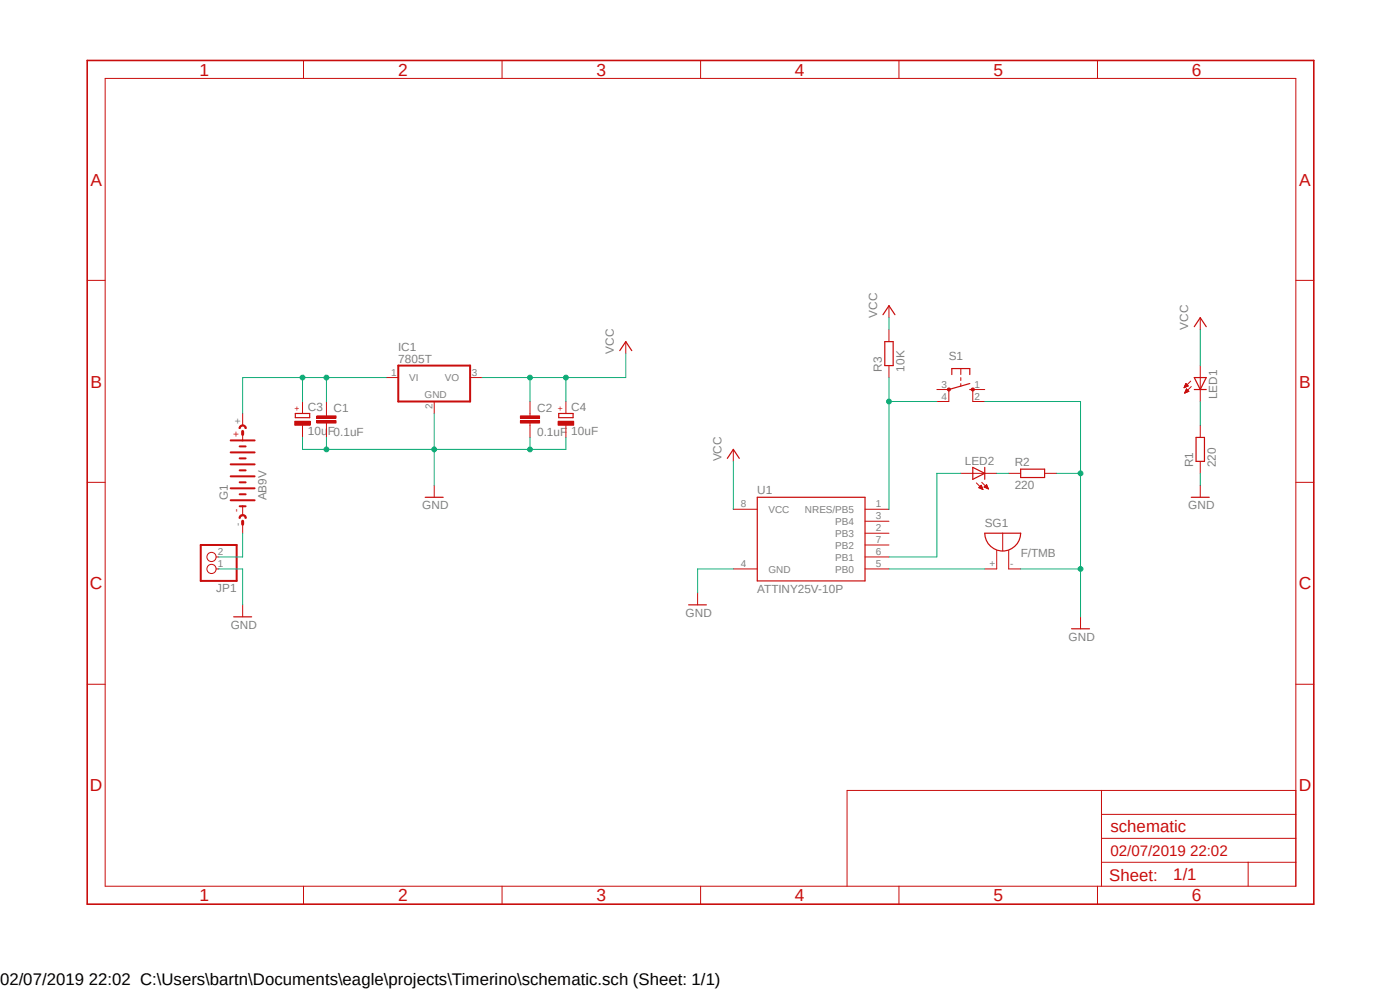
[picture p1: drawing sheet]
<svg xmlns="http://www.w3.org/2000/svg" width="297mm" height="210mm" viewBox="0 0 297 210" stroke-linecap="round" stroke-linejoin="round" font-family="sans-serif">
<path d="M17.9 12.5l261.2 179.9M279.1 12.5l-261.2 179.9" fill="none" stroke="#fff" stroke-width=".21"/>
<path d="M131.5 74.4l1.3-1.9 1.2 1.9M206.4 99.1l2.5 1.3-2.5 1.3zM208.9 99.1v2.6M253.4 80.1h2.5l-1.3 2.5zM253.4 82.6h2.5M160.7 105.5h22.8v17.7h-22.8zM208.9 113.1h7.6a3.8 3.8 0 0 1-3.8 3.8 3.8 3.8 0 0 1-3.8-3.8zM49.6 130.9h3.8" fill="none" stroke="#c90d0c" stroke-width=".25"/>
<g fill="none" stroke="#c90d0c" stroke-width=".21">
<path d="M132.8 72.5v2.5M254.6 77.6v7.6M51.5 92.2v1.2M251.2 82.2h.2M251.2 82.1h.4M251.3 82h.5M251.3 81.9h.7M251.3 83.3h.2M251.4 81.8h.6M251.4 83.2h.3M251.4 81.7h.5M251.4 83.1h.5"/>
<path d="M251.5 81.6h.3M251.5 83.1h.6M251.5 81.5h.3M251.5 83h.7M251.5 81.4h.2M251.5 82.9h.6M251.6 81.4l.5 .5-.9 .4zM251.6 82.8h.4M251.6 82.7h.3M251.7 82.6h.1M251.7 82.5l.5 .5-.9 .4zM252.6 80.9l-1.4 1.4"/>
<path d="M252.7 82l-1.4 1.4M45.8 118.2h.6M51.5 107.4v1.9M155.6 108h5.1M183.5 118.2h5.1M183.5 115.6h5.1M183.5 113.1h5.1M183.5 110.6h5.1M183.5 108h5.1M203.8 100.4h7.7M207.1 102.4l1.4 1.4M207.7 103.4h.7"/>
<path d="M207.7 103.5h.7M207.8 103.3h.5M207.9 103.2h.4M207.9 103.6h.5M208 103.1h.2M208.1 103h.1M208.2 103l-.6 .5 .9 .3M208.2 103l.3 .8M208.2 103.7h.2M208.2 103h.1M208.3 102.3l1.4 1.4M208.4 103.8h.1"/>
<path d="M208.8 103.3h.7M208.8 103.3l.9 .4M208.8 103.3l.5-.5 .4 .9M208.9 103.2h.6M209 103.4h.5M209 103.1h.4M209.1 103h.3M209.2 103.5h.4M209.2 103h.1M209.3 102.9h.1M209.4 103.6h.2M209.6 103.7h.1"/>
<path d="M211.5 116.8v3.9h-2.6M212.7 113.1v3.8M214 116.8v3.9h2.5M45.8 120.7h.6M51.5 128.3v2.6M155.6 120.7h5.1M183.5 120.7h5.1"/>
<circle cx="44.9" cy="118.2" r=".98"/>
<circle cx="44.9" cy="120.7" r=".98"/>
</g>
<g fill="none" stroke="#c90d0c" stroke-width=".42">
<path d="M48.9 93.4h5.1M48.9 98.5h5.1M48.9 96h5.1M50.8 99.8h1.3M50.8 97.2h1.3M50.8 94.7h1.3M42.6 115.6h7.6v7.6h-7.6zM48.9 106.1h5.1M48.9 103.6h5.1M48.9 101h5.1M50.8 107.4h1.3M50.8 104.9h1.3"/>
<path d="M50.8 102.3h1.3"/>
</g>
<path d="M50.8 90.5a.76 .76 0 0 1 .9-.4 .76 .76 0 0 1 .5 .8h-.2a.51 .51 0 0 0-.5-.5 .51 .51 0 0 0-.5 .5h-.3z" fill-rule="evenodd" fill="#c90d0c"/>
<path d="M50.8 90.5a.76 .76 0 0 1 .9-.4 .76 .76 0 0 1 .5 .8h-.2a.51 .51 0 0 0-.5-.5 .51 .51 0 0 0-.5 .5h-.3z" fill="none" stroke="#c90d0c" stroke-width=".21"/>
<path d="M50.8 109.5a.77 .77 0 0 1 .9-.3 .77 .77 0 0 1 .5 .7h-.2a.51 .51 0 0 0-.5-.5 .51 .51 0 0 0-.5 .5h-.3z" fill-rule="evenodd" fill="#c90d0c"/>
<path d="M188.6 64.9v2.5M51.5 87.7v2.6M69.3 87.7v.5M69.3 89.7v.6M82 80.1h2.5M92.1 85.2v2.5M99.7 80.1h2.6M50.8 109.5a.77 .77 0 0 1 .9-.3 .77 .77 0 0 1 .5 .7h-.2a.51 .51 0 0 0-.5-.5 .51 .51 0 0 0-.5 .5h-.3zM51.5 110.6v2.5M148 125.8v2.5M229.2 130.9v2.5" fill="none" stroke="#c90d0c" stroke-width=".21"/>
<path d="M51.5 91.5v.7M51.5 110.6v.6" fill="none" stroke="#c90d0c" stroke-width=".64"/>
<path d="M187.3 66.8l1.3-1.9 1.3 1.9M146.1 128.3h3.8M227.3 133.4h3.8" fill="none" stroke="#c90d0c" stroke-width=".25"/>
<path d="M84.5 77.6h15.2v7.6h-15.2z" fill="none" stroke="#c90d0c" stroke-width=".42"/>
<path d="M67.2 89.2h4.1v.5h-4.1z" fill-rule="evenodd" fill="#c90d0c"/>
<path d="M67.2 89.2h4.1v.5h-4.1z" fill="none" stroke="#c90d0c" stroke-width=".21"/>
<path d="M67.2 88.2h4.1v.5h-4.1z" fill-rule="evenodd" fill="#c90d0c"/>
<path d="M67.2 88.2h4.1v.5h-4.1zM69.3 85.2v2.5M69.3 90.3v2.5M112.4 87.7v.5M112.4 89.7v.6" fill="none" stroke="#c90d0c" stroke-width=".21"/>
<path d="M110.4 89.2h4.1v.5h-4.1z" fill-rule="evenodd" fill="#c90d0c"/>
<path d="M110.4 89.2h4.1v.5h-4.1z" fill="none" stroke="#c90d0c" stroke-width=".21"/>
<path d="M110.4 88.2h4.1v.5h-4.1z" fill-rule="evenodd" fill="#c90d0c"/>
<path d="M110.4 88.2h4.1v.5h-4.1zM112.4 85.2v2.5M112.4 90.3v2.5" fill="none" stroke="#c90d0c" stroke-width=".21"/>
<path d="M62.7 87.7h3v.9h-3z" fill="none" stroke="#c90d0c" stroke-width=".25"/>
<path d="M62.5 89.4h3.3v.8h-3.3z" fill-rule="evenodd" fill="#c90d0c"/>
<path d="M62.5 89.4h3.3v.8h-3.3zM64.2 85.2v2.5M64.2 90.3v2.5" fill="none" stroke="#c90d0c" stroke-width=".21"/>
<path d="M118.5 87.7h3.1v.9h-3.1z" fill="none" stroke="#c90d0c" stroke-width=".25"/>
<path d="M118.4 89.4h3.3v.8h-3.3z" fill-rule="evenodd" fill="#c90d0c"/>
<g fill="none" stroke="#c90d0c" stroke-width=".21">
<path d="M188.6 69.9v2.6M188.6 77.6v2.5M203.8 78.2v1.3M254.6 67.4v2.5M118.4 89.4h3.3v.8h-3.3zM120.1 85.2v2.5M120.1 90.3v2.5M201.3 82.6v2.6M203.8 80.1v.6M203.8 81.4v.6M206.4 82.6v2.6M254.6 90.3v2.5"/>
<path d="M254.6 97.9v2.5M214 100.4h2.5M221.6 100.4h2.6M254.6 103v2.5"/>
</g>
<path d="M187.7 72.5h1.8v5.1h-1.8zM201.9 79.5v-1.3h3.8v1.3M253.4 69.3l1.2-1.9 1.3 1.9M205.7 82.6h.7M205.7 81.4l-4.4 1.2M216.5 99.5h5.1v1.8h-5.1zM253.7 92.8h1.8v5.1h-1.8zM252.7 105.5h3.8" fill="none" stroke="#c90d0c" stroke-width=".25"/>
<path d="M201.1 82.4h.4v.4l-.2 .2-.2-.2-.1-.2z" fill-rule="evenodd" fill="#c90d0c"/>
<path d="M201.1 82.4h.4v.4l-.2 .2-.2-.2-.1-.2z" fill="none" stroke="#c90d0c" stroke-width=".21"/>
<path d="M206.2 82.4h.4v.4l-.2 .2-.2-.2-.2-.2z" fill-rule="evenodd" fill="#c90d0c"/>
<g fill="none" stroke="#c90d0c" stroke-width=".21">
<path d="M22.3 16.6h252.6v171.4h-252.6zM64.4 12.8v3.8M106.5 12.8v3.8M148.6 12.8v3.8M190.7 12.8v3.8M232.8 12.8v3.8M18.5 59.5h3.8M274.9 59.5h3.8M155.6 95.3v2.6M198.8 82.6h2.5M198.8 85.2h2.5M206.2 82.4h.4v.4l-.2 .2-.2-.2-.2-.2z"/>
<path d="M206.4 82.6h2.5M206.4 85.2h2.5M18.5 102.3h3.8M92.1 103v2.5M274.9 102.3h3.8M18.5 145.2h3.8M274.9 145.2h3.8M233.7 167.7v20.3M233.7 177.8h41.2M233.7 172.8h41.2M274.9 167.7h-95.2v20.3M64.4 188v3.8"/>
<path d="M106.5 188v3.8M148.6 188v3.8M190.7 188v3.8M232.8 188v3.8M233.7 182.9h41.2M264.8 182.9v5.1"/>
</g>
<path d="M154.3 97.2l1.3-1.9 1.2 1.9M90.2 105.5h3.8" fill="none" stroke="#c90d0c" stroke-width=".25"/>
<path d="M18.5 12.8h260.2v179h-260.2z" fill="none" stroke="#c90d0c" stroke-width=".34"/>
<path d="M188.6 67.4v2.5M254.6 69.9v7.7M102.3 80.1h17.8v5.1M112.4 80.1v5.1M155.6 97.9v10.1" fill="none" stroke="#0dab76" stroke-width=".21"/>
<circle cx="112.4" cy="80.1" r=".51" fill="#0dab76"/>
<g fill="none" stroke="#0dab76" stroke-width=".21">
<path d="M132.8 75v5.1h-12.7"/>
<circle cx="112.4" cy="80.1" r=".51"/>
</g>
<circle cx="120.1" cy="80.1" r=".51" fill="#0dab76"/>
<g fill="none" stroke="#0dab76" stroke-width=".21">
<path d="M254.6 85.2v5.1M224.2 100.4h5v30.5M254.6 100.4v2.6M216.5 120.7h12.7"/>
<circle cx="120.1" cy="80.1" r=".51"/>
</g>
<circle cx="229.2" cy="120.7" r=".51" fill="#0dab76"/>
<g fill="none" stroke="#0dab76" stroke-width=".21">
<path d="M208.9 85.2h20.3v15.2"/>
<circle cx="229.2" cy="120.7" r=".51"/>
</g>
<circle cx="229.2" cy="100.4" r=".51" fill="#0dab76"/>
<g fill="none" stroke="#0dab76" stroke-width=".21">
<path d="M64.2 92.8v2.5h5.1M92.1 87.7v15.3M46.4 120.7h5.1v7.6M155.6 120.7h-7.6v5.1"/>
<circle cx="229.2" cy="100.4" r=".51"/>
</g>
<circle cx="92.1" cy="95.3" r=".51" fill="#0dab76"/>
<g fill="none" stroke="#0dab76" stroke-width=".21">
<path d="M69.3 92.8v2.5h22.8"/>
<circle cx="92.1" cy="95.3" r=".51"/>
</g>
<circle cx="69.3" cy="95.3" r=".51" fill="#0dab76"/>
<g fill="none" stroke="#0dab76" stroke-width=".21">
<path d="M112.4 92.8v2.5M120.1 92.8v2.5h-28"/>
<circle cx="69.3" cy="95.3" r=".51"/>
</g>
<circle cx="112.4" cy="95.3" r=".51" fill="#0dab76"/>
<g fill="none" stroke="#0dab76" stroke-width=".21">
<path d="M188.6 85.2h10.2M188.6 80.1v27.9M203.8 100.4h-5v17.8h-10.2M211.5 100.4h2.5M188.6 120.7h20.3"/>
<circle cx="112.4" cy="95.3" r=".51"/>
</g>
<circle cx="188.6" cy="85.2" r=".51" fill="#0dab76"/>
<g fill="none" stroke="#0dab76" stroke-width=".21">
<path d="M69.3 80.1v5.1M82 80.1h-17.8v5.1M51.5 113.1v5.1h-5.1"/>
<circle cx="188.6" cy="85.2" r=".51"/>
</g>
<circle cx="69.3" cy="80.1" r=".51" fill="#0dab76"/>
<g fill="none" stroke="#0dab76" stroke-width=".21">
<path d="M64.2 80.1h-12.7v7.6"/>
<circle cx="69.3" cy="80.1" r=".51"/>
</g>
<circle cx="64.2" cy="80.1" r=".51" fill="#0dab76"/>
<circle cx="64.2" cy="80.1" r=".51" fill="none" stroke="#0dab76" stroke-width=".21"/>
<g font-size="3.7" fill="#c90d0c">
<text x="42.3" y="16">1</text>
<text x="84.5" y="16">2</text>
<text x="126.5" y="16">3</text>
<text x="168.7" y="16">4</text>
<text x="210.8" y="16">5</text>
<text x="252.9" y="16">6</text>
<text x="19.2" y="39.4">A</text>
<text x="275.6" y="39.4">A</text>
<text x="19.2" y="82.2">B</text>
<text x="275.6" y="82.2">B</text>
<text x="19.1" y="125.1">C</text>
<text x="275.5" y="125.1">C</text>
<text x="19.1" y="167.9">D</text>
<text x="275.5" y="167.9">D</text>
<text x="42.3" y="191.2">1</text>
<text x="84.5" y="191.2">2</text>
<text x="126.5" y="191.2">3</text>
<text x="168.7" y="191.2">4</text>
<text x="210.8" y="191.2">5</text>
<text x="252.9" y="191.2">6</text>
</g>
<g font-size="3.6" fill="#c90d0c">
<text x="235.6" y="176.6">schematic</text>
<text x="235.3" y="186.9">Sheet:</text>
<text x="248.9" y="186.7">1/1</text>
</g>
<text font-size="3.6" x="0" y="208.9">02/07/2019 22:02 C:\Users\bartn\Documents\eagle\projects\Timerino\schematic.sch (Sheet: 1/1)</text>
<text font-size="3.2" fill="#c90d0c" x="235.6" y="181.7">02/07/2019 22:02</text>
<g font-size="2.5" fill="#808080">
<text x="186.1" y="67.4" transform="rotate(-90 186.1 67.4)">VCC</text>
<text x="252.1" y="69.9" transform="rotate(-90 252.1 69.9)">VCC</text>
<text x="84.5" y="76.9">7805T</text>
<text x="84.5" y="74.4">IC1</text>
<text x="130.2" y="75" transform="rotate(-90 130.2 75)">VCC</text>
<text x="201.3" y="76.3">S1</text>
<text x="187.1" y="78.8" transform="rotate(-90 187.1 78.8)">R3</text>
<text x="191.9" y="78.8" transform="rotate(-90 191.9 78.8)">10K</text>
<text x="65.3" y="87.2">C3</text>
<text x="70.8" y="87.3">C1</text>
<text x="114" y="87.3">C2</text>
<text x="121.2" y="87.2">C4</text>
<text x="258.2" y="84.7" transform="rotate(-90 258.2 84.7)">LED1</text>
<text x="65.3" y="92.3">10uF0.1uF</text>
<text x="114" y="92.4">0.1uF</text>
<text x="121.2" y="92.3">10uF</text>
<text x="153.1" y="97.9" transform="rotate(-90 153.1 97.9)">VCC</text>
<text x="204.7" y="98.6">LED2</text>
<text x="215.3" y="98.9">R2</text>
<text x="253.1" y="99.1" transform="rotate(-90 253.1 99.1)">R1</text>
<text x="257.9" y="99.1" transform="rotate(-90 257.9 99.1)">220</text>
<text x="48.3" y="106.1" transform="rotate(-90 48.3 106.1)">G1</text>
<text x="56.6" y="106.1" transform="rotate(-90 56.6 106.1)">AB9V</text>
<text x="160.7" y="104.7">U1</text>
<text x="215.3" y="103.7">220</text>
<text x="89.6" y="108">GND</text>
<text x="208.9" y="111.8">SG1</text>
<text x="252.1" y="108">GND</text>
<text x="216.5" y="118.2">F/TMB</text>
<text x="45.9" y="125.6">JP1</text>
<text x="160.7" y="125.8">ATTINY25V-10P</text>
<text x="145.5" y="130.9">GND</text>
<text x="48.9" y="133.4">GND</text>
<text x="226.7" y="135.9">GND</text>
</g>
<g font-size="2.1" fill="#808080">
<text x="83" y="79.8">1</text>
<text x="86.8" y="80.9">VI</text>
<text x="94.4" y="80.9">VO</text>
<text x="100.1" y="79.8">3</text>
<text x="199.8" y="82.3">3</text>
<text x="206.7" y="82.3">1</text>
<text x="51.1" y="89.9" transform="rotate(-90 51.1 89.9)">+</text>
<text x="90.1" y="84.4">GND</text>
<text x="91.8" y="86.7" transform="rotate(-90 91.8 86.7)">2</text>
<text x="199.8" y="84.8">4</text>
<text x="206.7" y="84.8">2</text>
<text x="157.1" y="107.7">8</text>
<text x="185.8" y="107.7">1</text>
<text x="51.1" y="111.6" transform="rotate(-90 51.1 111.6)">-</text>
<text x="163" y="108.8">VCC</text>
<text x="170.8" y="108.8">NRES/PB5</text>
<text x="177.2" y="113.9">PB3</text>
<text x="177.2" y="111.3">PB4</text>
<text x="185.8" y="112.7">2</text>
<text x="185.8" y="110.2">3</text>
<text x="46.2" y="117.8">2</text>
<text x="177.2" y="118.9">PB1</text>
<text x="177.2" y="116.4">PB2</text>
<text x="185.8" y="117.8">6</text>
<text x="185.8" y="115.3">7</text>
<text x="46.2" y="120.4">1</text>
<text x="157.1" y="120.4">4</text>
<text x="163" y="121.5">GND</text>
<text x="177.2" y="121.5">PB0</text>
<text x="185.8" y="120.4">5</text>
<text x="209.9" y="120.4">+</text>
<text x="214.3" y="120.4">-</text>
</g>
<g font-size="2.1" fill="#c90d0c">
<text x="50.8" y="92.8" transform="rotate(-90 50.8 92.8)">+</text>
<text x="50.8" y="108.7" transform="rotate(-90 50.8 108.7)">-</text>
</g>
<g font-size="1.8" fill="#c90d0c">
<text x="63.6" y="87.3" transform="rotate(-90 63.6 87.3)">+</text>
<text x="119.5" y="87.3" transform="rotate(-90 119.5 87.3)">+</text>
</g>
</svg>
